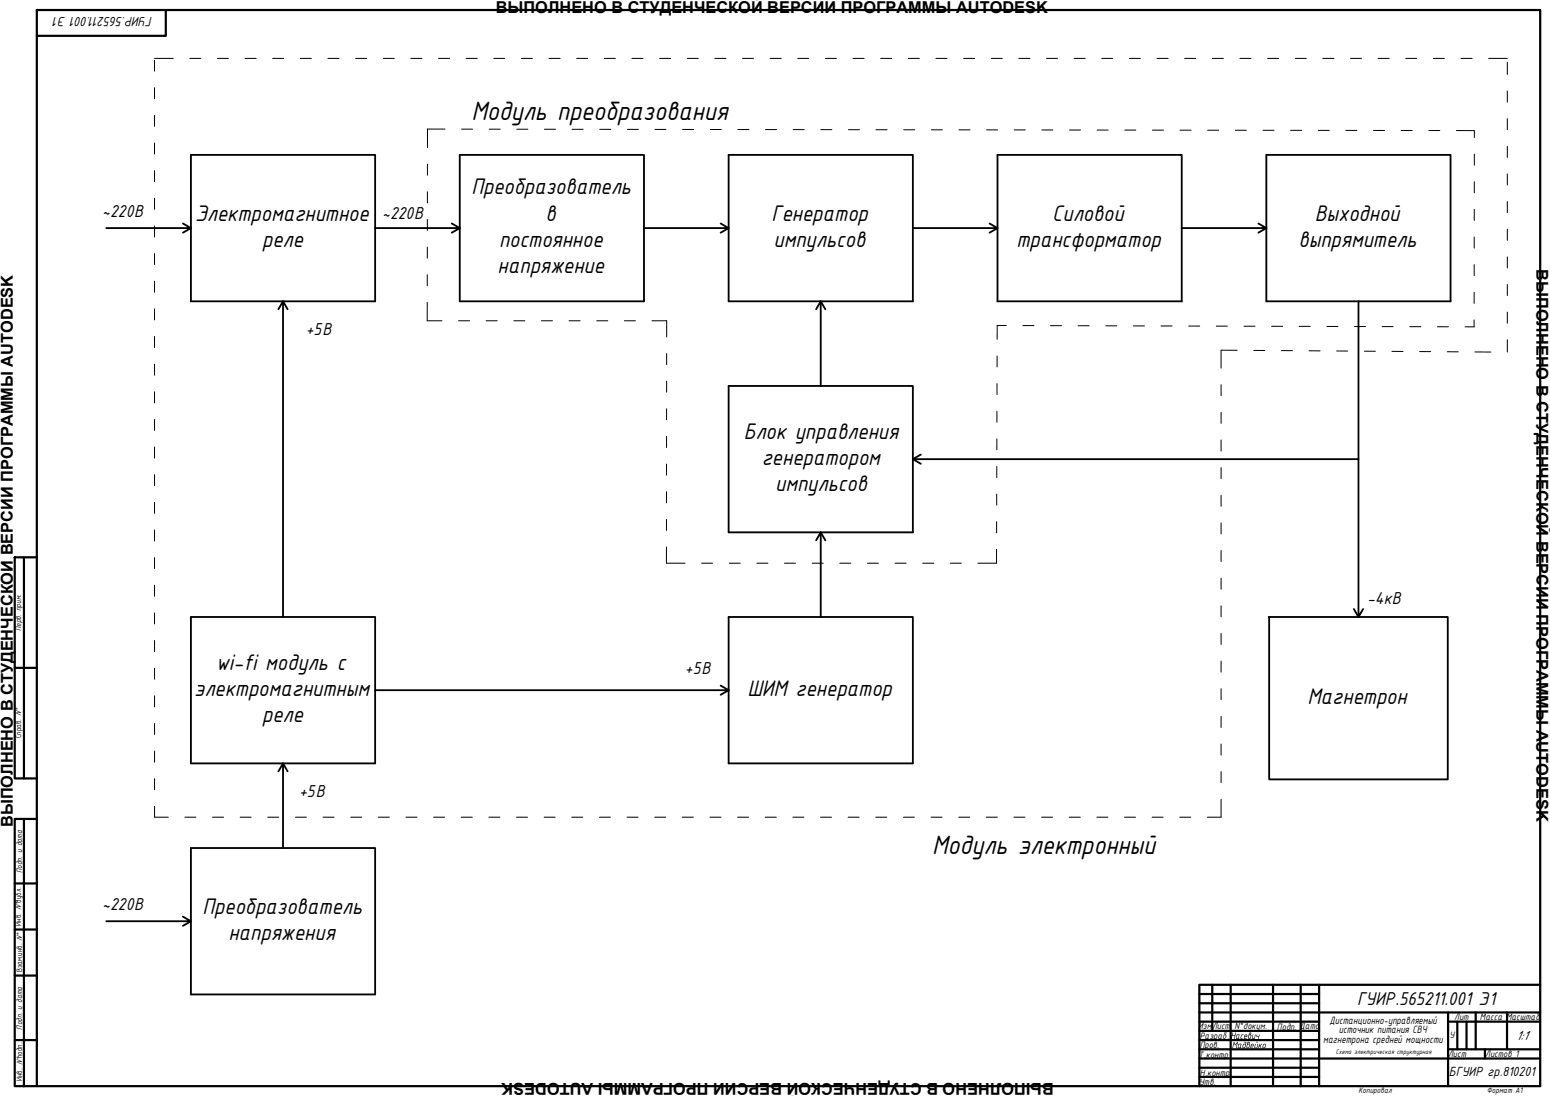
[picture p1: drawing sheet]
<svg xmlns="http://www.w3.org/2000/svg" width="420mm" height="297mm" viewBox="0 0 420 297" stroke-linecap="round" stroke-linejoin="round" font-family="sans-serif">
<!-- layer: 0 -->
<g fill="none" stroke="#000" stroke-width=".6">
<path d="M44.9 2.7v7h-34.9M4 151h2.5v60h-2.5zM6.5 151h3.5M4 181h6M6.5 211h3.5M4 222h2.5v72.4h-2.5zM4 239.4h6M6.5 222h3.5M4 251.9h6M4 264.4h6M325.1 269.4h32.5M325.1 271.9h32.5"/>
<path d="M325.1 274.4h92.4M325.1 279.4h32.5M325.1 276.9h32.5M328.6 266.9v12.5M333.6 266.9v27.5M345.1 266.9v27.5M352.6 266.9v27.5M357.6 266.9v27.5M392.5 276.9h25M392.5 274.4v20M395 276.9v7.5M397.5 276.9v7.5"/>
<path d="M400 274.4v10M408.5 274.4v10M417.5 266.9h-92.4v27.5M4 281.9h6M6.5 294.4h411v-291.7h-407.5v291.7M325.1 281.9h32.5M325.1 284.4h32.5M325.1 286.9h92.4M325.1 289.4h32.5M325.1 291.9h32.5M392.5 284.4h25M402.5 284.4v2.5"/>
</g>
<circle cx="10" cy="2.7" r=".3" fill="#000"/>
<path d="M51.7 81.7h50M124.6 81.7h50M197.5 81.7h49.9M270.4 81.7h49.9M343.3 81.7h49.9M197.5 144.3h49.9M344 167.2h48.4v44h-48.4zM51.7 206.9h50M197.5 206.9h49.9M51.7 269.5h50" fill="none" stroke="#000" stroke-width=".5"/>
<!-- layer: 0 -->
<g fill="none" stroke="#000" stroke-width=".5">
<path d="M49.6 60.6l2.1 1.2h-22.9M51.7 61.8l-2.1 1.3M122.5 60.6l2.1 1.2h-22.9M124.6 61.8l-2.1 1.3M195.3 60.6l2.2 1.2h-22.9M197.5 61.8l-2.2 1.3M268.2 60.6l2.2 1.2h-23M270.4 61.8l-2.2 1.3M341.1 60.6l2.2 1.2h-23M343.3 61.8l-2.2 1.3M51.7 81.7v-39.7h50v39.7M75.5 83.8l1.2-2.1v85.5"/>
<path d="M76.7 81.7l1.3 2.1M124.6 81.7v-39.7h50v39.7M197.5 81.7v-39.7h49.9v39.7M221.2 83.8l1.3-2.1v22.9M222.5 81.7l1.2 2.1M270.4 81.7v-39.7h49.9v39.7M343.3 81.7v-39.7h49.9v39.7M368.2 81.7v85.5l1.3-2.1M249.6 123.2l-2.2 1.2M368.2 124.4h-120.8l2.2 1.3M197.5 144.3v-39.7h49.9v39.7M221.2 146.4l1.3-2.1v22.9"/>
<path d="M222.5 144.3l1.2 2.1M367 165.1l1.2 2.1M195.3 185.8l2.2 1.3h-95.8M197.5 187.1l-2.2 1.2M51.7 206.9v-39.7h50v39.7M75.5 209.1l1.2-2.2v22.9M76.7 206.9l1.3 2.2M197.5 206.9v-39.7h49.9v39.7M49.6 248.4l2.1 1.3h-22.9M51.7 249.7l-2.1 1.2M51.7 269.5v-39.7h50v39.7"/>
</g>
<g fill="none" stroke="#000" stroke-width=".27">
<path d="M41.9 16.3v3M41.9 15.8h5.1M51.4 15.8h3M58.9 15.8h3M66.4 15.8h3M73.9 15.8h3M81.4 15.8h3M88.9 15.8h3M96.4 15.8h3M103.9 15.8h3M111.4 15.8h3M118.9 15.8h3"/>
<path d="M126.4 15.8h3M133.8 15.8h3M141.3 15.8h3M148.8 15.8h3M156.3 15.8h3M163.8 15.8h3M171.3 15.8h3M178.8 15.8h3M186.3 15.8h3M193.8 15.8h3M201.3 15.8h3M208.8 15.8h3"/>
<path d="M216.2 15.8h3M223.7 15.8h3M231.2 15.8h3M238.7 15.8h3M246.2 15.8h3M253.7 15.8h3M261.2 15.8h3M268.7 15.8h3M276.2 15.8h3M283.7 15.8h3M291.2 15.8h3M298.7 15.8h2.9"/>
<path d="M306.1 15.8h3M313.6 15.8h3M321.1 15.8h3M328.6 15.8h3M336.1 15.8h3M343.6 15.8h3M351.1 15.8h3M358.6 15.8h3M366.1 15.8h3M373.6 15.8h3M381.1 15.8h2.9M388.5 15.8h3"/>
<path d="M396 15.8h3M403.5 15.8h5.1M408.6 16.8v3.4M41.9 23.8v3M41.9 31.3v3M41.9 38.8v3M115.8 35h4.8M115.9 35v5M125.1 35h3M132.6 35h3M140.1 35h3M147.6 35h3"/>
<path d="M155.1 35h3M162.6 35.1h3M170.1 35.1h2.9M177.5 35.1h3M185 35.1h3M192.5 35.1h3M200 35.1h3M207.5 35.1h3M215 35.1h3M222.5 35.1h3M230 35.1l3 .1M237.5 35.2h3"/>
<path d="M245 35.2h3M252.5 35.2h2.9M259.9 35.2h3M267.4 35.2h3M274.9 35.2h3M282.4 35.2h3M289.9 35.2h3M297.4 35.2h3M304.9 35.3h3M312.4 35.3h3M319.9 35.3h3M327.4 35.3h3"/>
<path d="M334.9 35.3h3M342.3 35.3h3M349.8 35.3h3M357.3 35.3h3M364.8 35.3l3 .1M372.3 35.4h3M379.8 35.4h3M387.3 35.4h3M394.8 35.4h4.8M399.7 35.4v1.9M408.6 24.7v3M408.6 32.2v3"/>
<path d="M408.6 39.7v2.9M41.9 46.2v3M41.9 53.7v3M115.8 59.5v3M115.9 52v3M115.9 44.5v3M399.6 56.7v3M399.6 49.3v3M399.7 41.8l-.1 3M408.6 47.1v3M408.6 54.6v3M41.9 61.2v3"/>
<path d="M41.9 68.7v3M41.9 76.2v3M115.8 74.4v3M115.8 67v3M399.6 79.2v3M399.6 71.7v3M399.6 64.2v3M408.6 62.1v3M408.6 69.6v3M408.6 77.1v3M41.9 83.7v3M41.9 91.2v3"/>
<path d="M41.9 98.7v3M115.8 81.9v5h4M124.3 86.9h3M131.8 86.9h3M139.3 86.9h3M146.8 86.9h3M154.3 86.9h3M161.8 86.9h2.9M169.2 86.9h3M176.7 86.9h4v4.4M180.7 95.8v3M270.3 96.5v3"/>
<path d="M272.8 88.2h-2.5v3.8M277.3 88.2h3M284.8 88.3h3M292.2 88.3h3M299.7 88.3h3M307.2 88.3h3M314.7 88.3l3 .1M322.2 88.4h3M329.7 88.4h3M335.4 94.9h-4.4v4.9M337.2 88.4h3M339.9 95h3"/>
<path d="M344.7 88.4h3M347.4 95h3M352.2 88.5h3M354.8 95.1h3M359.7 88.5h3M362.3 95.1h3M367.2 88.5h3M369.8 95.2h3M374.6 88.5h3M377.3 95.2l3 .1M382.1 88.5h3M384.8 95.3h3"/>
<path d="M389.6 88.6h3M392.3 95.3l3 .1M399.6 86.7v1.9h-2.5M399.8 95.4h4.4M408.6 84.6v3M408.6 92.1v3.3M41.9 106.2v3M41.9 113.7v3M180.7 118.3v3M180.7 110.8v3M180.7 103.3v3M270.2 118.9v3"/>
<path d="M270.2 111.4v3M270.3 104v2.9M331 104.3v3M331 111.8v2.9M331 119.2v3M41.9 121.2v3M41.9 128.6v3M41.9 136.1v3M180.7 133.3v3M180.7 125.8v3M270.2 133.9v3M270.2 126.4v3"/>
<path d="M331 126.7v3M331 134.2v3M41.9 143.6v3M41.9 151.1v3M41.9 158.6v3M180.7 148.3l-.1 4.3h5.1M180.7 140.8v3M190.2 152.6h3M197.7 152.6h3M205.2 152.6h3M212.7 152.6h2.9M220.1 152.6h3"/>
<path d="M227.6 152.6h3M235.1 152.6h3M242.6 152.6h3M250.1 152.6h3M257.6 152.6h3M270.1 148.9v3.7h-5M270.2 141.4v3M331 141.7v3M331 149.2v3M331 156.7v3M41.9 166.1v3M41.9 173.6v3"/>
<path d="M331 164.2v3M331 171.7v3M331 179.2v3M41.9 181.1v3M41.9 188.6v3M41.9 196.1v3M331 186.7v3M331 194.2v2.9M41.9 218.5v3h3.7M41.9 203.6v3M41.9 211v3M331 216.6v4.9h-3.7"/>
<path d="M331 201.6v3M331 209.1v3M50.1 221.5h3M57.6 221.5h3M65.1 221.5h3M72.6 221.5h3M80.1 221.5h3M87.6 221.5h3M95.1 221.5h3M102.5 221.5h3M110 221.5h3M117.5 221.5h3"/>
<path d="M125 221.5h3M132.5 221.5h3M140 221.5h3M147.5 221.5h3M155 221.5h3M162.5 221.5h3M170 221.5h3M177.5 221.5h3M184.9 221.5h3M192.4 221.5h3M199.9 221.5h3M207.4 221.5h3"/>
<path d="M214.9 221.5h3M222.4 221.5h3M229.9 221.5h3M237.4 221.5h3M244.9 221.5h3M252.4 221.5h3M259.9 221.5h3M267.4 221.5h3M274.8 221.5h3M282.3 221.5h3M289.8 221.5h3M297.3 221.5h3"/>
<path d="M304.8 221.5h3M312.3 221.5h3M319.8 221.5h3"/>
</g>
<g font-size="7.7">
<text x="127.8" y="32.5">Модуль преобразования</text>
<text x="252.7" y="231.4">Модуль электронный</text>
</g>
<g font-size="6.6">
<text x="127.8" y="52.7">Преобразователь</text>
<text x="52.9" y="59.8">Электромагнитное</text>
<text x="147.9" y="59.8">в</text>
<text x="209.1" y="59.8">Генератор</text>
<text x="285.2" y="59.8">Силовой</text>
<text x="356.4" y="59.8">Выходной</text>
<text x="71.1" y="66.8">реле</text>
<text x="135.3" y="66.8">постоянное</text>
<text x="209.7" y="66.8">импульсов</text>
<text x="275.5" y="66.8">трансформатор</text>
<text x="352" y="66.8">выпрямитель</text>
<text x="134.9" y="73.9">напряжение</text>
<text x="201.6" y="118.9">Блок управления</text>
<text x="206.5" y="125.9">генератором</text>
<text x="210.1" y="133">импульсов</text>
<text x="58.5" y="181.5">wi-fi модуль с</text>
<text x="52.6" y="188.5">электромагнитным</text>
<text x="202.6" y="188.5">ШИМ генератор</text>
<text x="354.4" y="190.7">Магнетрон</text>
<text x="71.1" y="195.6">реле</text>
<text x="54.9" y="247.6">Преобразователь</text>
<text x="61.9" y="254.7">напряжения</text>
</g>
<text font-size="5.4" x="367.9" y="272.5">ГУИР.565211.001 Э1</text>
<g font-size="5">
<text x="27.7" y="58.8">~220В</text>
<text x="103.6" y="59.3">~220В</text>
<text x="82.9" y="90.9">+5В</text>
<text x="370.6" y="163.7">-4кВ</text>
<text x="185.7" y="182.8">+5В</text>
<text x="81.1" y="215.9">+5В</text>
<text x="27.7" y="246.6">~220В</text>
</g>
<g font-size="4.4">
<text x="134.4" y="3.5">ВЫПОЛНЕНО В СТУДЕНЧЕСКОЙ ВЕРСИИ ПРОГРАММЫ AUTODESK</text>
<text x="416.5" y="72.9" transform="rotate(90 416.5 72.9)">ВЫПОЛНЕНО В СТУДЕНЧЕСКОЙ ВЕРСИИ ПРОГРАММЫ AUTODESK</text>
<text x="3.5" y="224.2" transform="rotate(-90 3.5 224.2)">ВЫПОЛНЕНО В СТУДЕНЧЕСКОЙ ВЕРСИИ ПРОГРАММЫ AUTODESK</text>
<text x="285.6" y="293.6" transform="rotate(-180 285.6 293.6)">ВЫПОЛНЕНО В СТУДЕНЧЕСКОЙ ВЕРСИИ ПРОГРАММЫ AUTODESK</text>
</g>
<g font-size="3.9">
<text x="41.4" y="4.6" transform="rotate(-180 41.4 4.6)">ГУИР.565211.001 Э1</text>
<text x="411" y="281.9">1:1</text>
<text x="392.7" y="291.5">БГУИР гр.810201</text>
</g>
<g font-size="3.1">
<text x="360.4" y="277.4">Дистанционно-управляемый</text>
<text x="362.9" y="280.1">источник питания СВЧ</text>
<text x="358.7" y="282.7">магнетрона средней мощности</text>
</g>
<g font-size="2.7">
<text x="324.8" y="279">ИзмЛист</text>
<text x="325.2" y="281.6">Разраб.</text>
<text x="328.5" y="279">.</text>
<text x="333.5" y="281.6">Насевич</text>
<text x="334.6" y="278.9">N°докум.</text>
<text x="346.2" y="279.1">Подп. Дата</text>
<text x="392.9" y="281.3">У</text>
<text x="394.2" y="276.5">Лит</text>
<text x="401.2" y="276.5">Масса Масштаб</text>
<text x="324.8" y="286.6">Т.контр.</text>
<text x="325.2" y="284.1">Пров.</text>
<text x="333.9" y="284.1">Мадвейко</text>
<text x="392.5" y="286.5">Лист</text>
<text x="402.6" y="286.6">Листов 1</text>
<text x="325.2" y="291.6">Н.контр.</text>
<text x="325.1" y="294.1">Утв.</text>
</g>
<g font-size="2.3">
<text x="5.8" y="171" transform="rotate(-90 5.8 171)">Перв. прим.</text>
<text x="5.8" y="200.1" transform="rotate(-90 5.8 200.1)">Справ. N°</text>
<text x="6" y="236.6" transform="rotate(-90 6 236.6)">Подп. и дата</text>
<text x="5.8" y="250.9" transform="rotate(-90 5.8 250.9)">Инв. N°дубл.</text>
<text x="6" y="263.6" transform="rotate(-90 6 263.6)">Взам.инв. N°</text>
<text x="6" y="279" transform="rotate(-90 6 279)">Подп. и дата</text>
<text x="6" y="293" transform="rotate(-90 6 293)">Инв. N°подп.</text>
<text x="368.2" y="296.2">Копировал</text>
<text x="403" y="296.2">Формат А1</text>
</g>
<text font-size="1.9" x="362.1" y="285.8">Схема электрическая структурная</text>
</svg>
